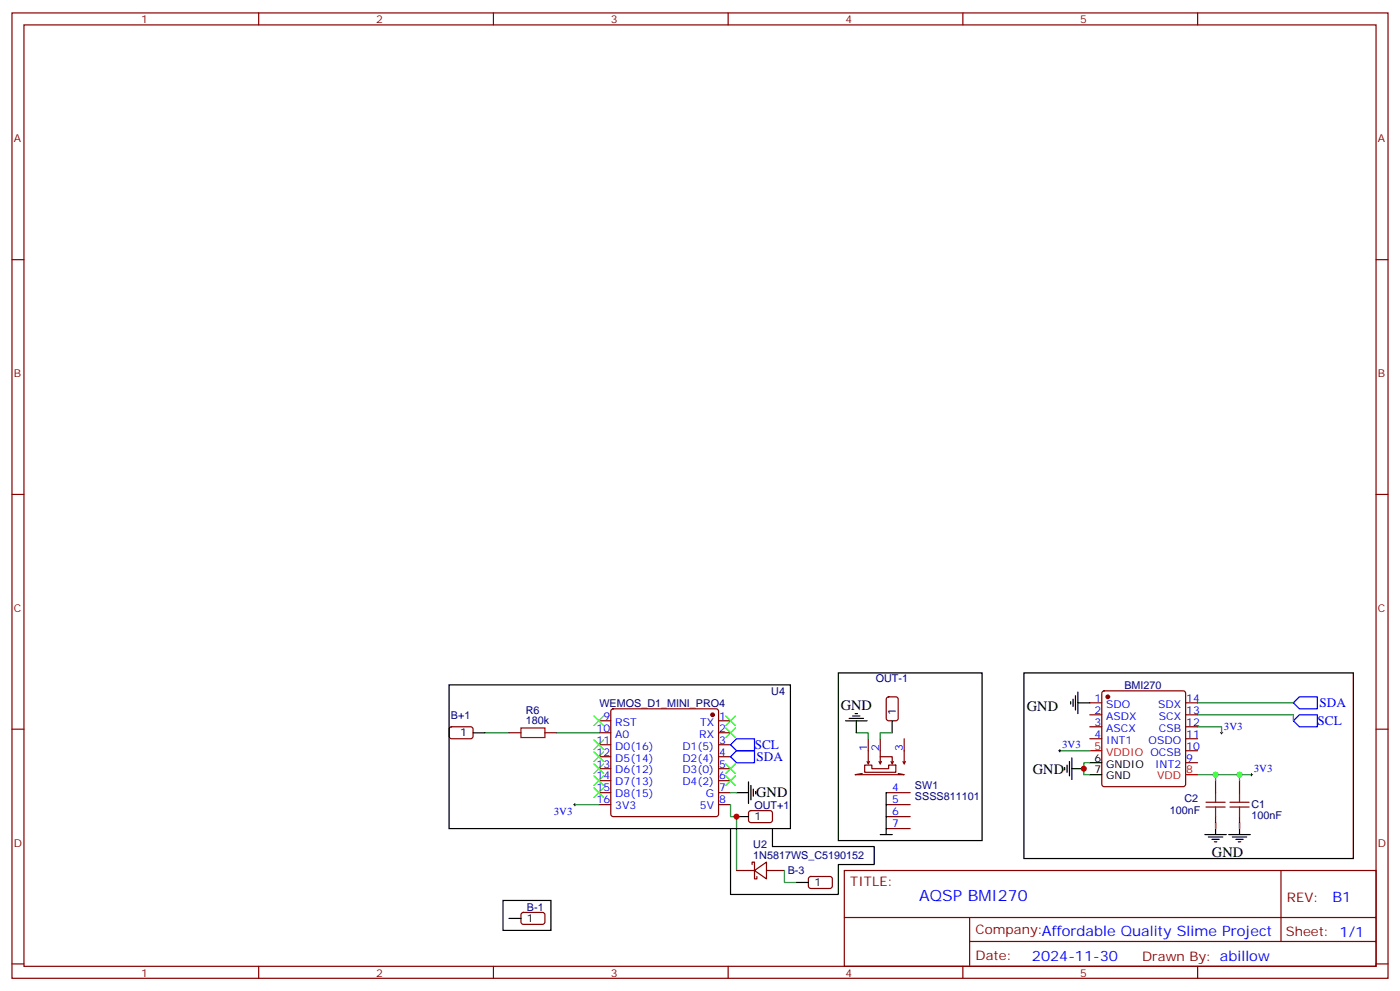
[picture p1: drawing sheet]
<svg xmlns="http://www.w3.org/2000/svg" width="412mm" height="292mm" viewBox="0 0 412 292" stroke-linecap="round" stroke-linejoin="round" font-family="sans-serif">
<g fill="none" stroke="#870000" stroke-width=".35">
<path d="M3.5 3.8h405.4v284.3h-405.4zM7.1 7.3h398.2v277.3h-398.2zM76.2 3.8v3.5M145.3 3.8v3.5M214.5 3.8v3.5M283.6 3.8v3.5M352.8 3.8v3.5M3.5 76.5h3.6M405.3 76.5h3.6M3.5 145.6h3.6M405.3 145.6h3.6M3.5 214.8h3.6"/>
<path d="M132.5 214.3l.5-.2h5.9l.4 .7v2.4l-.7 .4-5.9-.1-.4-.6v-2.1zM149.9 215.8h3.6M160.5 215.8h3.5M176.4 212.3h3.5M176.4 215.8h3.5M176.4 219.4h3.5M180.2 209l.4-.2h30.4l.5 .2 .2 .5v30.3l-.3 .5-.4 .2h-30.4l-.5-.2-.2-.5v-30.3zM211.7 212.3h3.5M211.7 215.8h3.5M211.7 219.4h3.5M255.8 217.6v7M259.3 217.6v7"/>
<path d="M261.3 205.5l.5-.3h2.1l.6 .5 .1 5.9-.5 .6-2.3 .1-.7-.5v-5.8zM266.3 217.6v7M321 207h3.6M321 210.5h3.6M321 214.1h3.6M321 217.6h3.6M324.8 203.7l.5-.2h23.2l.5 .2 .2 .5v26.8l-.2 .5-.5 .2h-23.2l-.5-.2-.2-.5v-26.8zM349.2 207h3.6M349.2 210.5h3.6M349.2 214.1h3.6M349.2 217.6h3.6M405.3 214.8h3.6"/>
<path d="M176.4 222.9h3.5M176.4 226.4h3.5M176.4 229.9h3.5M176.4 233.5h3.5M176.4 237h3.5M211.7 222.9h3.5M211.7 226.4h3.5M211.7 229.9h3.5M211.7 233.5h3.5M211.7 237h3.5M220.7 239l.5-.2h5.9l.4 .7v2.4l-.7 .4-5.9-.1-.4-.6v-2.1zM254 227.8l-2.1 .4h14.4l-1.7-.4"/>
<path d="M254.7 225.4h2.1v1h5v-1h2.1v2.1h-9.2zM255.4 224.3l.4 .7 .3-.7M258.9 224.3l.4 .7 .3-.7M259.3 222.9h3.5v1.7M261.1 233.5h7M261.1 237h7M262.5 224.3l.3 .7 .4-.7M266 224.3l.3 .7 .4-.7M349.2 224.6h3.6M349.2 221.1h3.6M358.1 229.9v3.6M365.1 229.9v3.6"/>
<path d="M217 256.4h5.2M221.5 254.6v-.7h.7v5h.8v-.7M222.2 256.4l3.6-2.5v5zM225.8 256.4h5.3M238.4 258.4l.4-.2h5.9l.5 .7-.1 2.4-.6 .4-5.9-.1-.5-.6v-2.1zM248.7 256.4h156.6v28.2h-156.6zM261.1 240.5h7M261.1 244.1h7M358.1 240.5v3.6M365.1 240.5v3.6M377.3 256.4v20.9M153.7 269l.5-.3 5.9 .1 .4 .7-.1 2.3-.6 .5-5.9-.1-.4-.6v-2.1z"/>
<path d="M248.7 270.2h156.5M285.6 277.3h119.6M285.6 270.2v14.2M3.5 283.9h3.6M76.2 284.6v3.5M145.3 284.6v3.5M214.5 284.6v3.5M283.6 284.6v3.5M352.8 284.6v3.5M405.3 283.9h3.6"/>
</g>
<g fill="#870000" stroke="#870000" stroke-width=".35">
<circle cx="326.3" cy="205.2" r=".53"/>
<circle cx="209.9" cy="210.5" r=".53"/>
</g>
<path d="M321 221.1h3.6M349.2 228.2h3.6" fill="none" stroke="#f00" stroke-width=".35"/>
<g fill="none" stroke="#000" stroke-width=".35">
<path d="M246.9 198.2h42.4v49.4h-42.4zM301.6 198.2h97v54.7h-97zM132.3 201.7h100.5v42.4h-100.5zM139.3 215.8h3.6M249.1 212.3h6.3M250.1 211.6h4.3M251.2 210.9h2.1M251.9 210.2h.7M252.2 212.3v3.5M262.8 212.3v3.5M315.4 206.7v.7M316.1 206v2.1"/>
<path d="M316.8 204.9v4.2M317.5 207h3.5M317.5 203.8v6.4M217 233.5h3.5M220.5 230.3v6.3M221.2 231.4v4.2M221.9 232.4v2.1M222.6 233.1v.7M261.1 233.5v12.3M313.6 226.1v.7M314.3 225.4v2.1M315 224.3v4.2"/>
<path d="M315.7 226.4h3.6M315.7 223.2v6.4M321 224.6h3.6M321 228.2h3.6M215.2 244.1v19.4h31.7v-8.9h10.6v-5.3h-30v-5.2M217 240.5h3.5M234.6 259.9h3.5M259.3 245.8h3.5M354.9 245.8h6.3M356 246.5h4.2M357 247.2h2.1M357.7 247.9h.7"/>
<path d="M358.1 242.3v3.5M361.9 245.8h6.4M363 246.5h4.2M364.1 247.2h2.1M364.8 247.9h.7M365.1 242.3v3.5M148.2 265.2h14.1v8.8h-14.1zM149.9 270.5h3.6"/>
</g>
<g fill="none" stroke="#008700" stroke-width=".35">
<path d="M142.9 215.8h7M164 215.8h12.4M252.2 215.8h3.6v1.8M262.8 215.8h-3.5v1.8M352.8 210.5h28.2v1.8M352.8 214.1h7v1.7M352.8 207h28.2M169.3 237h7.1M215.2 237v3.5h1.8v15.9M215.2 233.5h1.8M312.2 221.1h8.8M321 224.6h-1.7v3.6h1.7"/>
<path d="M352.8 228.2h15.9M358.1 228.2v1.7M365.1 228.2v1.7M231.1 256.4v3.5h3.5M358.1 242.3v1.8M365.1 242.3v1.8"/>
</g>
<path d="M153.5 214.4h7v2.8h-7zM355.2 237.7h5.7M355.2 236.3h5.7M358.1 233.5v2.8M358.1 237.7v2.8M362.3 237.7h5.6M362.3 236.3h5.6M365.1 233.5v2.8M365.1 237.7v2.8" fill="none" stroke="#a10000" stroke-width=".35"/>
<path d="M215.2 219.4l1.8-1.8h5.2v3.5h-5.2zM381 212.3l1.8-1.8h5.3v3.6h-5.3zM381 207l1.8-1.8h5.3v3.6h-5.3zM215.2 222.9l1.8-1.8h5.2v3.5h-5.2z" fill="none" stroke="#00f" stroke-width=".35"/>
<path d="M359.5 215.8h.7M359.8 215.5v.7M169 237h.7M169.3 236.6v.7M311.9 221.1h.7M312.2 220.8v.7M368.3 228.2h.7M368.7 227.8v.7" fill="none" stroke="#000" stroke-width=".29"/>
<g fill="none" stroke="#3c3" stroke-width=".35">
<path d="M175 217.9l2.8 2.9M175 210.9l2.8 2.8M177.8 217.9l-2.8 2.9M177.8 210.9l-2.8 2.8M213.8 214.4l2.8 2.8M213.8 210.9l2.8 2.8M216.6 214.4l-2.8 2.8M216.6 210.9l-2.8 2.8M175 221.5l2.8 2.8M175 225l2.8 2.8M175 228.5l2.8 2.9M175 232.1l2.8 2.8"/>
<path d="M177.8 221.5l-2.8 2.8M177.8 225l-2.8 2.8M177.8 228.5l-2.8 2.9M177.8 232.1l-2.8 2.8M213.8 228.5l2.8 2.9M213.8 225l2.8 2.8M216.6 228.5l-2.8 2.9M216.6 225l-2.8 2.8"/>
</g>
<circle cx="319.3" cy="226.4" r=".88" fill="#c00"/>
<g fill="#0f0">
<circle cx="358.1" cy="228.2" r=".88"/>
<circle cx="365.1" cy="228.2" r=".88"/>
</g>
<circle cx="217" cy="240.5" r=".88" fill="#c00"/>
<text font-size="4.6" fill="#00f" x="270.8" y="265.4">AQSP BMI270</text>
<g font-size="4.2">
<text x="247.6" y="209.1">GND</text>
<text x="302.5" y="209.5">GND</text>
<text x="304.3" y="227.8">GND</text>
<text x="222.8" y="234.9">GND</text>
<text x="357" y="252.5">GND</text>
</g>
<g font-size="4.2" fill="#00f">
<text x="392.5" y="265.7">B1</text>
<text x="304" y="283">2024-11-30</text>
</g>
<g font-size="3.9" fill="#00f">
<text x="388.7" y="208.3">SDA</text>
<text x="388.1" y="213.6">SCL</text>
<text x="222.3" y="220.6">SCL</text>
<text x="222.9" y="224.1">SDA</text>
</g>
<g font-size="3.9" fill="#800">
<text x="250.5" y="261">TITLE:</text>
<text x="379.1" y="265.7">REV:</text>
<text x="287.4" y="275.2">Company:Affordable Quality Slime Project</text>
<text x="378.7" y="275.8">Sheet: 1/1</text>
<text x="287.4" y="282.9">Date:</text>
<text x="336.4" y="282.9">Drawn By: abillow</text>
</g>
<g font-size="3.2" fill="#800">
<text x="41.6" y="6.8">1</text>
<text x="110.8" y="6.8">2</text>
<text x="179.9" y="6.8">3</text>
<text x="249.1" y="6.8">4</text>
<text x="318.2" y="6.8">5</text>
<text x="4.1" y="41.9">A</text>
<text x="405.9" y="41.9">A</text>
<text x="4.1" y="111.1">B</text>
<text x="405.9" y="111.1">B</text>
<text x="4.1" y="180.2">C</text>
<text x="405.9" y="180.2">C</text>
<text x="4.1" y="249.3">D</text>
<text x="405.9" y="249.3">D</text>
<text x="41.6" y="287.6">1</text>
<text x="110.8" y="287.6">2</text>
<text x="179.9" y="287.6">3</text>
<text x="249.1" y="287.6">4</text>
<text x="318.2" y="287.6">5</text>
</g>
<g font-size="3.2" fill="#000080">
<text x="258" y="201">OUT-1</text>
<text x="331.2" y="202.8">BMI270</text>
<text x="176.6" y="208.2">WEMOS_D1_MINI_PRO4</text>
<text x="227.2" y="204.6">U4</text>
<text x="132.8" y="211.7">B+1</text>
<text x="154.9" y="213.4">180k</text>
<text x="154.9" y="210.2">R6</text>
<text x="269.5" y="232.4">SW1</text>
<text x="222.2" y="238.3">OUT+1</text>
<text x="269.5" y="235.6">SSSS811101</text>
<text x="344.6" y="239.9">100nF</text>
<text x="348.9" y="236.3">C2</text>
<text x="368.7" y="238.1">C1</text>
<text x="368.7" y="241.3">100nF</text>
<text x="221.9" y="249.6">U2</text>
<text x="221.9" y="252.9">1N5817WS_C5190152</text>
<text x="232" y="257.5">B-3</text>
<text x="155.2" y="268.2">B-1</text>
</g>
<g font-size="3.2" fill="#00f">
<text x="322.4" y="206.7">1</text>
<text x="325.9" y="208.4">SDO</text>
<text x="341.2" y="208.4">SDX</text>
<text x="349.4" y="206.7">14</text>
<text x="175.7" y="215.5">10</text>
<text x="177.7" y="211.9">9</text>
<text x="181.2" y="213.7">RST</text>
<text x="206.2" y="213.7">TX</text>
<text x="211.8" y="211.9">1</text>
<text x="211.8" y="215.5">2</text>
<text x="322.4" y="210.2">2</text>
<text x="322.4" y="213.7">3</text>
<text x="325.9" y="211.9">ASDX</text>
<text x="325.9" y="215.5">ASCX</text>
<text x="341.4" y="215.5">CSB</text>
<text x="341.4" y="211.9">SCX</text>
<text x="349.4" y="213.7">12</text>
<text x="349.4" y="210.2">13</text>
<text x="360.5" y="214.9">3V3</text>
<text x="175.7" y="219">11</text>
<text x="181.2" y="217.2">A0</text>
<text x="181.2" y="220.8">D0(16)</text>
<text x="201" y="220.8">D1(5)</text>
<text x="206" y="217.2">RX</text>
<text x="211.8" y="219">3</text>
<text x="255.4" y="221.1" transform="rotate(-90 255.4 221.1)">1</text>
<text x="258.9" y="221.1" transform="rotate(-90 258.9 221.1)">2</text>
<text x="266" y="221.1" transform="rotate(-90 266 221.1)">3</text>
<text x="312.9" y="220.2">3V3</text>
<text x="322.4" y="217.2">4</text>
<text x="325.9" y="219">INT1</text>
<text x="338.3" y="219">OSDO</text>
<text x="349.4" y="220.8">10</text>
<text x="349.4" y="217.2">11</text>
<text x="175.7" y="222.5">12</text>
<text x="175.7" y="226.1">13</text>
<text x="181.2" y="224.3">D5(14)</text>
<text x="181.2" y="227.8">D6(12)</text>
<text x="201" y="224.3">D2(4)</text>
<text x="201" y="227.8">D3(0)</text>
<text x="211.8" y="222.5">4</text>
<text x="211.8" y="226.1">5</text>
<text x="340.3" y="226.1">INT2</text>
<text x="349.4" y="224.3">9</text>
<text x="369.4" y="227.3">3V3</text>
<text x="175.7" y="229.6">14</text>
<text x="175.7" y="233.1">15</text>
<text x="181.2" y="231.4">D7(13)</text>
<text x="201" y="231.4">D4(2)</text>
<text x="211.8" y="229.6">6</text>
<text x="211.8" y="233.1">7</text>
<text x="262.8" y="233.1">4</text>
<text x="175.7" y="236.6">16</text>
<text x="181.2" y="234.9">D8(15)</text>
<text x="181.2" y="238.4">3V3</text>
<text x="206.2" y="238.4">5V</text>
<text x="207.9" y="234.9">G</text>
<text x="211.8" y="236.6">8</text>
<text x="262.8" y="236.6">5</text>
<text x="163.2" y="240.2">3V3</text>
<text x="262.8" y="240.2">6</text>
<text x="262.8" y="243.7">7</text>
</g>
<g font-size="3.2">
<text x="263.9" y="210.5" transform="rotate(-90 263.9 210.5)">1</text>
<text x="135.6" y="216.9">1</text>
<text x="322.4" y="224.3">6</text>
<text x="322.4" y="227.8">7</text>
<text x="325.9" y="226.1">GNDIO</text>
<text x="325.9" y="229.6">GND</text>
<text x="222.2" y="241.6">1</text>
<text x="239.9" y="261">1</text>
<text x="155.2" y="271.6">1</text>
</g>
<g font-size="3.2" fill="#f00">
<text x="322.4" y="220.8">5</text>
<text x="325.9" y="222.5">VDDIO OCSB</text>
<text x="349.4" y="227.8">8</text>
<text x="340.9" y="229.6">VDD</text>
</g>
</svg>
